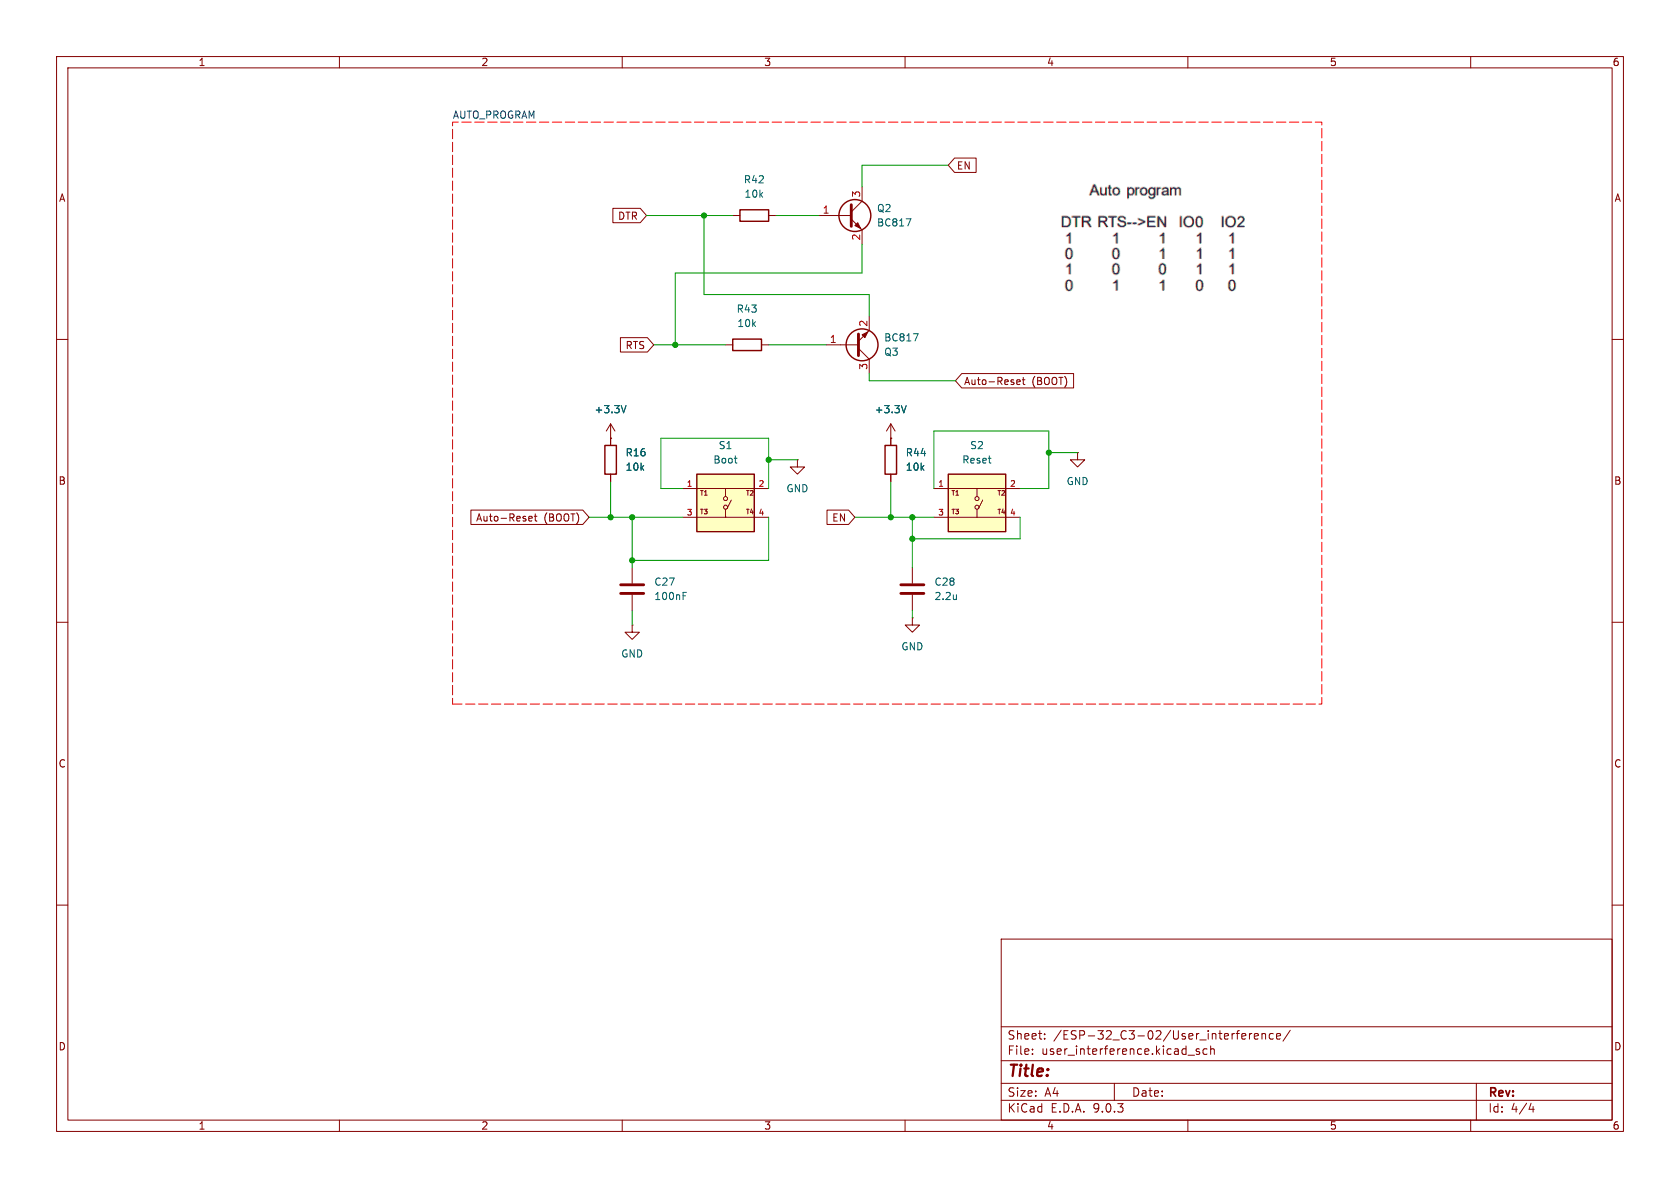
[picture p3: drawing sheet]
(kicad_sch
 (version 20250114)
 (generator "eeschema")
 (generator_version "9.0")
 (paper "A4")
 (lib_symbols
  (symbol "Device:C"
   (pin_numbers (hide yes))
   (pin_names
    (offset 0.254)) (exclude_from_sim no) (in_bom yes) (on_board yes)
   (property "Reference" "C" (at 0.635 2.54 0) (effects (font (size 1.27 1.27)) (justify left)))
   (property "Value" "C" (at 0.635 -2.54 0) (effects (font (size 1.27 1.27)) (justify left)))
   (property "Footprint" "" (at 0.9652 -3.81 0) (effects (font (size 1.27 1.27)) (hide yes)))
   (property "Datasheet" "~" (at 0 0 0) (effects (font (size 1.27 1.27)) (hide yes)))
   (property "Description" "Unpolarized capacitor" (at 0 0 0) (effects (font (size 1.27 1.27)) (hide yes)))
   (symbol "C_0_1"
    (polyline (pts (xy -2.032 0.762) (xy 2.032 0.762)) (stroke (width 0.508) (type default)) (fill (type none)))
    (polyline (pts (xy -2.032 -0.762) (xy 2.032 -0.762)) (stroke (width 0.508) (type default)) (fill (type none))))
   (symbol "C_1_1"
    (pin passive line (at 0 3.81 270) (length 2.794) (name "~" (effects (font (size 1.27 1.27)))) (number "1" (effects (font (size 1.27 1.27)))))
    (pin passive line (at 0 -3.81 90) (length 2.794) (name "~" (effects (font (size 1.27 1.27)))) (number "2" (effects (font (size 1.27 1.27))))))
   (embedded_fonts no))
  (symbol "Device:R"
   (pin_numbers (hide yes))
   (pin_names
    (offset 0)) (exclude_from_sim no) (in_bom yes) (on_board yes)
   (property "Reference" "R" (at 2.032 0 90) (effects (font (size 1.27 1.27))))
   (property "Value" "R" (at 0 0 90) (effects (font (size 1.27 1.27))))
   (property "Footprint" "" (at -1.778 0 90) (effects (font (size 1.27 1.27)) (hide yes)))
   (property "Datasheet" "~" (at 0 0 0) (effects (font (size 1.27 1.27)) (hide yes)))
   (property "Description" "Resistor" (at 0 0 0) (effects (font (size 1.27 1.27)) (hide yes)))
   (symbol "R_0_1"
    (rectangle (start -1.016 -2.54) (end 1.016 2.54) (stroke (width 0.254) (type default)) (fill (type none))))
   (symbol "R_1_1"
    (pin passive line (at 0 3.81 270) (length 1.27) (name "~" (effects (font (size 1.27 1.27)))) (number "1" (effects (font (size 1.27 1.27)))))
    (pin passive line (at 0 -3.81 90) (length 1.27) (name "~" (effects (font (size 1.27 1.27)))) (number "2" (effects (font (size 1.27 1.27))))))
   (embedded_fonts no))
  (symbol "Transistor_BJT:BC817"
   (pin_names
    (offset 0) (hide yes)) (exclude_from_sim no) (in_bom yes) (on_board yes)
   (property "Reference" "Q" (at 5.08 1.905 0) (effects (font (size 1.27 1.27)) (justify left)))
   (property "Value" "BC817" (at 5.08 0 0) (effects (font (size 1.27 1.27)) (justify left)))
   (property "Footprint" "Package_TO_SOT_SMD:SOT-23" (at 5.08 -1.905 0) (effects (font (size 1.27 1.27)
    (italic yes)) (justify left) (hide yes)))
   (property "Datasheet" "https://www.onsemi.com/pub/Collateral/BC818-D.pdf" (at 0 0 0) (effects (font (size 1.27 1.27)) (justify left) (hide yes)))
   (property "Description" "0.8A Ic, 45V Vce, NPN Transistor, SOT-23" (at 0 0 0) (effects (font (size 1.27 1.27)) (hide yes)))
   (symbol "BC817_0_1"
    (polyline (pts (xy -2.54 0) (xy 0.635 0)) (stroke (width 0) (type default)) (fill (type none)))
    (polyline (pts (xy 0.635 1.905) (xy 0.635 -1.905)) (stroke (width 0.508) (type default)) (fill (type none)))
    (circle (center 1.27 0) (radius 2.8194) (stroke (width 0.254) (type default)) (fill (type none))))
   (symbol "BC817_1_1"
    (polyline (pts (xy 0.635 0.635) (xy 2.54 2.54)) (stroke (width 0) (type default)) (fill (type none)))
    (polyline (pts (xy 0.635 -0.635) (xy 2.54 -2.54)) (stroke (width 0) (type default)) (fill (type none)))
    (polyline (pts (xy 1.27 -1.778) (xy 1.778 -1.27) (xy 2.286 -2.286) (xy 1.27 -1.778)) (stroke (width 0) (type default)) (fill (type outline)))
    (pin input line (at -5.08 0 0) (length 2.54) (name "B" (effects (font (size 1.27 1.27)))) (number "1" (effects (font (size 1.27 1.27)))))
    (pin passive line (at 2.54 5.08 270) (length 2.54) (name "C" (effects (font (size 1.27 1.27)))) (number "3" (effects (font (size 1.27 1.27)))))
    (pin passive line (at 2.54 -5.08 90) (length 2.54) (name "E" (effects (font (size 1.27 1.27)))) (number "2" (effects (font (size 1.27 1.27))))))
   (embedded_fonts no))
  (symbol "USLPT2819DT2TR:USLPT2819DT2TR"
   (pin_names
    (offset 1.016)) (exclude_from_sim no) (in_bom yes) (on_board yes)
   (property "Reference" "S" (at -5.08 5.08 0) (effects (font (size 1.27 1.27)) (justify left bottom)))
   (property "Value" "USLPT2819DT2TR" (at -5.08 -7.62 0) (effects (font (size 1.27 1.27)) (justify left bottom)))
   (property "Footprint" "USLPT2819DT2TR:SW_USLPT2819DT2TR" (at 0 0 0) (effects (font (size 1.27 1.27)) (justify bottom) (hide yes)))
   (property "Datasheet" "" (at 0 0 0) (effects (font (size 1.27 1.27)) (hide yes)))
   (property "Description" "" (at 0 0 0) (effects (font (size 1.27 1.27)) (hide yes)))
   (property "MF" "TE Connectivity" (at 0 0 0) (effects (font (size 1.27 1.27)) (justify bottom) (hide yes)))
   (property "Description_1" "Tactile Switch SPST-NO Top Actuated Surface Mount" (at 0 0 0) (effects (font (size 1.27 1.27)) (justify bottom) (hide yes)))
   (property "Package" "None" (at 0 0 0) (effects (font (size 1.27 1.27)) (justify bottom) (hide yes)))
   (property "Price" "None" (at 0 0 0) (effects (font (size 1.27 1.27)) (justify bottom) (hide yes)))
   (property "Check_prices" "https://www.snapeda.com/parts/USLPT2819DT2TR/TE+Connectivity+ALCOSWITCH+Switches/view-part/?ref=eda" (at 0 0 0) (effects (font (size 1.27 1.27)) (justify bottom) (hide yes)))
   (property "STANDARD" "Manufacturer Recommendations" (at 0 0 0) (effects (font (size 1.27 1.27)) (justify bottom) (hide yes)))
   (property "PARTREV" "P" (at 0 0 0) (effects (font (size 1.27 1.27)) (justify bottom) (hide yes)))
   (property "SnapEDA_Link" "https://www.snapeda.com/parts/USLPT2819DT2TR/TE+Connectivity+ALCOSWITCH+Switches/view-part/?ref=snap" (at 0 0 0) (effects (font (size 1.27 1.27)) (justify bottom) (hide yes)))
   (property "MP" "USLPT2819DT2TR" (at 0 0 0) (effects (font (size 1.27 1.27)) (justify bottom) (hide yes)))
   (property "Availability" "In Stock" (at 0 0 0) (effects (font (size 1.27 1.27)) (justify bottom) (hide yes)))
   (property "MANUFACTURER" "TE CONNECTIVITY" (at 0 0 0) (effects (font (size 1.27 1.27)) (justify bottom) (hide yes)))
   (symbol "USLPT2819DT2TR_0_0"
    (polyline (pts (xy -5.08 2.54) (xy 0 2.54)) (stroke (width 0.1524) (type default)) (fill (type none)))
    (polyline (pts (xy -5.08 -2.54) (xy 0 -2.54)) (stroke (width 0.1524) (type default)) (fill (type none)))
    (rectangle (start -5.08 -5.08) (end 5.08 5.08) (stroke (width 0.254) (type default)) (fill (type background)))
    (polyline (pts (xy 0 2.54) (xy 5.08 2.54)) (stroke (width 0.1524) (type default)) (fill (type none)))
    (polyline (pts (xy 0 1.143) (xy 0 2.54)) (stroke (width 0.1524) (type default)) (fill (type none)))
    (circle (center 0 0.762) (radius 0.3592) (stroke (width 0.1524) (type default)) (fill (type none)))
    (circle (center 0 -0.762) (radius 0.3592) (stroke (width 0.1524) (type default)) (fill (type none)))
    (polyline (pts (xy 0 -2.54) (xy 0 -1.143)) (stroke (width 0.1524) (type default)) (fill (type none)))
    (polyline (pts (xy 0 -2.54) (xy 5.08 -2.54)) (stroke (width 0.1524) (type default)) (fill (type none)))
    (polyline (pts (xy 0.254 -1.016) (xy 1.016 0.508)) (stroke (width 0.1524) (type default)) (fill (type none)))
    (text "T1" (at -4.572 1.27 0) (effects (font (size 0.8128 0.8128)) (justify left bottom)))
    (text "T3" (at -4.572 -2.032 0) (effects (font (size 0.8128 0.8128)) (justify left bottom)))
    (text "T2" (at 3.556 1.27 0) (effects (font (size 0.8128 0.8128)) (justify left bottom)))
    (text "T4" (at 3.556 -2.032 0) (effects (font (size 0.8128 0.8128)) (justify left bottom)))
    (pin passive line (at -7.62 2.54 0) (length 2.54) (name "~" (effects (font (size 1.016 1.016)))) (number "1" (effects (font (size 1.016 1.016)))))
    (pin passive line (at -7.62 -2.54 0) (length 2.54) (name "~" (effects (font (size 1.016 1.016)))) (number "3" (effects (font (size 1.016 1.016)))))
    (pin passive line (at 7.62 2.54 180) (length 2.54) (name "~" (effects (font (size 1.016 1.016)))) (number "2" (effects (font (size 1.016 1.016)))))
    (pin passive line (at 7.62 -2.54 180) (length 2.54) (name "~" (effects (font (size 1.016 1.016)))) (number "4" (effects (font (size 1.016 1.016))))))
   (embedded_fonts no))
  (symbol "power:+3.3V"
   (power)
   (pin_numbers (hide yes))
   (pin_names
    (offset 0) (hide yes)) (exclude_from_sim no) (in_bom yes) (on_board yes)
   (property "Reference" "#PWR" (at 0 -3.81 0) (effects (font (size 1.27 1.27)) (hide yes)))
   (property "Value" "+3.3V" (at 0 3.556 0) (effects (font (size 1.27 1.27))))
   (property "Footprint" "" (at 0 0 0) (effects (font (size 1.27 1.27)) (hide yes)))
   (property "Datasheet" "" (at 0 0 0) (effects (font (size 1.27 1.27)) (hide yes)))
   (property "Description" "Power symbol creates a global label with name \"+3.3V\"" (at 0 0 0) (effects (font (size 1.27 1.27)) (hide yes)))
   (symbol "+3.3V_0_1"
    (polyline (pts (xy -0.762 1.27) (xy 0 2.54)) (stroke (width 0) (type default)) (fill (type none)))
    (polyline (pts (xy 0 2.54) (xy 0.762 1.27)) (stroke (width 0) (type default)) (fill (type none)))
    (polyline (pts (xy 0 0) (xy 0 2.54)) (stroke (width 0) (type default)) (fill (type none))))
   (symbol "+3.3V_1_1"
    (pin power_in line (at 0 0 90) (length 0) (name "~" (effects (font (size 1.27 1.27)))) (number "1" (effects (font (size 1.27 1.27))))))
   (embedded_fonts no))
  (symbol "power:GND"
   (power)
   (pin_numbers (hide yes))
   (pin_names
    (offset 0) (hide yes)) (exclude_from_sim no) (in_bom yes) (on_board yes)
   (property "Reference" "#PWR" (at 0 -6.35 0) (effects (font (size 1.27 1.27)) (hide yes)))
   (property "Value" "GND" (at 0 -3.81 0) (effects (font (size 1.27 1.27))))
   (property "Footprint" "" (at 0 0 0) (effects (font (size 1.27 1.27)) (hide yes)))
   (property "Datasheet" "" (at 0 0 0) (effects (font (size 1.27 1.27)) (hide yes)))
   (property "Description" "Power symbol creates a global label with name \"GND\" , ground" (at 0 0 0) (effects (font (size 1.27 1.27)) (hide yes)))
   (symbol "GND_0_1"
    (polyline (pts (xy 0 0) (xy 0 -1.27) (xy 1.27 -1.27) (xy 0 -2.54) (xy -1.27 -1.27) (xy 0 -1.27)) (stroke (width 0) (type default)) (fill (type none))))
   (symbol "GND_1_1"
    (pin power_in line (at 0 0 270) (length 0) (name "~" (effects (font (size 1.27 1.27)))) (number "1" (effects (font (size 1.27 1.27))))))
   (embedded_fonts no)))
 (text "AUTO_PROGRAM"
  (exclude_from_sim no)
  (at 87.376 20.574 0)
  (effects (font (size 1.27 1.27))))
 (junction
  (at 157.48 91.44)
  (diameter 0)
  (color 0 0 0 0))
 (junction
  (at 161.29 95.25)
  (diameter 0)
  (color 0 0 0 0))
 (junction
  (at 119.38 60.96)
  (diameter 0)
  (color 0 0 0 0))
 (junction
  (at 185.42 80.01)
  (diameter 0)
  (color 0 0 0 0))
 (junction
  (at 107.95 91.44)
  (diameter 0)
  (color 0 0 0 0))
 (junction
  (at 111.76 91.44)
  (diameter 0)
  (color 0 0 0 0))
 (junction
  (at 135.89 81.28)
  (diameter 0)
  (color 0 0 0 0))
 (junction
  (at 161.29 91.44)
  (diameter 0)
  (color 0 0 0 0))
 (junction
  (at 111.76 99.06)
  (diameter 0)
  (color 0 0 0 0))
 (junction
  (at 124.46 38.1)
  (diameter 0)
  (color 0 0 0 0))
 (wire
  (pts (xy 104.14 91.44) (xy 107.95 91.44))
  (stroke (width 0) (type default)))
 (wire
  (pts (xy 111.76 107.95) (xy 111.76 110.49))
  (stroke (width 0) (type default)))
 (wire
  (pts (xy 153.67 52.07) (xy 124.46 52.07))
  (stroke (width 0) (type default)))
 (wire
  (pts (xy 116.84 86.36) (xy 116.84 77.47))
  (stroke (width 0) (type default)))
 (wire
  (pts (xy 180.34 86.36) (xy 185.42 86.36))
  (stroke (width 0) (type default)))
 (wire
  (pts (xy 124.46 38.1) (xy 129.54 38.1))
  (stroke (width 0) (type default)))
 (wire
  (pts (xy 161.29 91.44) (xy 161.29 95.25))
  (stroke (width 0) (type default)))
 (wire
  (pts (xy 185.42 80.01) (xy 190.5 80.01))
  (stroke (width 0) (type default)))
 (wire
  (pts (xy 116.84 77.47) (xy 135.89 77.47))
  (stroke (width 0) (type default)))
 (wire
  (pts (xy 115.57 60.96) (xy 119.38 60.96))
  (stroke (width 0) (type default)))
 (wire
  (pts (xy 137.16 38.1) (xy 144.78 38.1))
  (stroke (width 0) (type default)))
 (wire
  (pts (xy 107.95 91.44) (xy 107.95 85.09))
  (stroke (width 0) (type default)))
 (wire
  (pts (xy 180.34 95.25) (xy 161.29 95.25))
  (stroke (width 0) (type default)))
 (wire
  (pts (xy 185.42 76.2) (xy 185.42 80.01))
  (stroke (width 0) (type default)))
 (wire
  (pts (xy 161.29 95.25) (xy 161.29 100.33))
  (stroke (width 0) (type default)))
 (wire
  (pts (xy 165.1 76.2) (xy 185.42 76.2))
  (stroke (width 0) (type default)))
 (wire
  (pts (xy 151.13 91.44) (xy 157.48 91.44))
  (stroke (width 0) (type default)))
 (wire
  (pts (xy 152.4 33.02) (xy 152.4 29.21))
  (stroke (width 0) (type default)))
 (wire
  (pts (xy 152.4 48.26) (xy 119.38 48.26))
  (stroke (width 0) (type default)))
 (wire
  (pts (xy 153.67 66.04) (xy 153.67 67.31))
  (stroke (width 0) (type default)))
 (wire
  (pts (xy 119.38 48.26) (xy 119.38 60.96))
  (stroke (width 0) (type default)))
 (wire
  (pts (xy 165.1 91.44) (xy 161.29 91.44))
  (stroke (width 0) (type default)))
 (wire
  (pts (xy 120.65 86.36) (xy 116.84 86.36))
  (stroke (width 0) (type default)))
 (wire
  (pts (xy 180.34 91.44) (xy 180.34 95.25))
  (stroke (width 0) (type default)))
 (wire
  (pts (xy 161.29 107.95) (xy 161.29 109.22))
  (stroke (width 0) (type default)))
 (wire
  (pts (xy 114.3 38.1) (xy 124.46 38.1))
  (stroke (width 0) (type default)))
 (wire
  (pts (xy 153.67 67.31) (xy 168.91 67.31))
  (stroke (width 0) (type default)))
 (wire
  (pts (xy 107.95 91.44) (xy 111.76 91.44))
  (stroke (width 0) (type default)))
 (wire
  (pts (xy 135.89 81.28) (xy 135.89 86.36))
  (stroke (width 0) (type default)))
 (wire
  (pts (xy 165.1 86.36) (xy 165.1 76.2))
  (stroke (width 0) (type default)))
 (wire
  (pts (xy 185.42 80.01) (xy 185.42 86.36))
  (stroke (width 0) (type default)))
 (wire
  (pts (xy 157.48 91.44) (xy 157.48 85.09))
  (stroke (width 0) (type default)))
 (wire
  (pts (xy 111.76 91.44) (xy 111.76 99.06))
  (stroke (width 0) (type default)))
 (wire
  (pts (xy 153.67 55.88) (xy 153.67 52.07))
  (stroke (width 0) (type default)))
 (wire
  (pts (xy 111.76 99.06) (xy 135.89 99.06))
  (stroke (width 0) (type default)))
 (wire
  (pts (xy 111.76 91.44) (xy 120.65 91.44))
  (stroke (width 0) (type default)))
 (wire
  (pts (xy 152.4 29.21) (xy 167.64 29.21))
  (stroke (width 0) (type default)))
 (wire
  (pts (xy 135.89 81.28) (xy 140.97 81.28))
  (stroke (width 0) (type default)))
 (wire
  (pts (xy 135.89 77.47) (xy 135.89 81.28))
  (stroke (width 0) (type default)))
 (wire
  (pts (xy 161.29 91.44) (xy 157.48 91.44))
  (stroke (width 0) (type default)))
 (wire
  (pts (xy 152.4 48.26) (xy 152.4 43.18))
  (stroke (width 0) (type default)))
 (wire
  (pts (xy 135.89 91.44) (xy 135.89 99.06))
  (stroke (width 0) (type default)))
 (wire
  (pts (xy 124.46 52.07) (xy 124.46 38.1))
  (stroke (width 0) (type default)))
 (wire
  (pts (xy 111.76 99.06) (xy 111.76 100.33))
  (stroke (width 0) (type default)))
 (wire
  (pts (xy 135.89 60.96) (xy 146.05 60.96))
  (stroke (width 0) (type default)))
 (wire
  (pts (xy 119.38 60.96) (xy 128.27 60.96))
  (stroke (width 0) (type default)))
 (image
  (at 203.2 43.18)
  (scale 0.624497)
  (data))
 (global_label "Auto-Reset (BOOT)"
  (shape input)
  (at 104.14 91.44 180)
  (fields_autoplaced yes)
  (effects (font (size 1.27 1.27)) (justify right))
  (property "Intersheetrefs" "${INTERSHEET_REFS}" (at 82.7095 91.44 0) (effects (font (size 1.27 1.27)) (justify right) (hide yes))))
 (global_label "EN"
  (shape input)
  (at 167.64 29.21 0)
  (fields_autoplaced yes)
  (effects (font (size 1.27 1.27)) (justify left))
  (property "Intersheetrefs" "${INTERSHEET_REFS}" (at 173.1047 29.21 0) (effects (font (size 1.27 1.27)) (justify left) (hide yes))))
 (global_label "EN"
  (shape input)
  (at 151.13 91.44 180)
  (fields_autoplaced yes)
  (effects (font (size 1.27 1.27)) (justify right))
  (property "Intersheetrefs" "${INTERSHEET_REFS}" (at 145.6653 91.44 0) (effects (font (size 1.27 1.27)) (justify right) (hide yes))))
 (global_label "Auto-Reset (BOOT)"
  (shape input)
  (at 168.91 67.31 0)
  (fields_autoplaced yes)
  (effects (font (size 1.27 1.27)) (justify left))
  (property "Intersheetrefs" "${INTERSHEET_REFS}" (at 190.3405 67.31 0) (effects (font (size 1.27 1.27)) (justify left) (hide yes))))
 (global_label "DTR"
  (shape input)
  (at 114.3 38.1 180)
  (fields_autoplaced yes)
  (effects (font (size 1.27 1.27)) (justify right))
  (property "Intersheetrefs" "${INTERSHEET_REFS}" (at 107.8072 38.1 0) (effects (font (size 1.27 1.27)) (justify right) (hide yes))))
 (global_label "RTS"
  (shape input)
  (at 115.57 60.96 180)
  (fields_autoplaced yes)
  (effects (font (size 1.27 1.27)) (justify right))
  (property "Intersheetrefs" "${INTERSHEET_REFS}" (at 109.1377 60.96 0) (effects (font (size 1.27 1.27)) (justify right) (hide yes))))
 (rule_area
  (polyline (pts (xy 80.01 124.46) (xy 233.68 124.46) (xy 233.68 21.59) (xy 80.01 21.59)) (stroke (width 0) (type dash)) (fill (type none))))
 (symbol
  (lib_id "Device:C")
  (at 161.29 104.14 0)
  (unit 1)
  (exclude_from_sim no)
  (in_bom yes)
  (on_board yes)
  (dnp no)
  (fields_autoplaced yes)
  (property "Reference" "C28" (at 165.1 102.8699 0) (effects (font (size 1.27 1.27)) (justify left)))
  (property "Value" "2.2u" (at 165.1 105.4099 0) (effects (font (size 1.27 1.27)) (justify left)))
  (property "Footprint" "ESP-32_footprint:T491A" (at 162.2552 107.95 0) (effects (font (size 1.27 1.27)) (hide yes)))
  (property "Datasheet" "~" (at 161.29 104.14 0) (effects (font (size 1.27 1.27)) (hide yes)))
  (property "Description" "Unpolarized capacitor" (at 161.29 104.14 0) (effects (font (size 1.27 1.27)) (hide yes)))
  (property "Field5" "UMK212BB7225KG-T" (at 161.29 104.14 0) (effects (font (size 1.27 1.27)) (hide yes)))
  (property "Field6" "https://www.digikey.com/en/products/detail/taiyo-yuden/UMK212BB7225KG-T/3194965" (at 161.29 104.14 0) (effects (font (size 1.27 1.27)) (hide yes)))
  (pin "2")
  (pin "1"))
 (symbol
  (lib_id "Transistor_BJT:BC817")
  (at 149.86 38.1 0)
  (unit 1)
  (exclude_from_sim no)
  (in_bom yes)
  (on_board yes)
  (dnp no)
  (fields_autoplaced yes)
  (property "Reference" "Q2" (at 154.94 36.8299 0) (effects (font (size 1.27 1.27)) (justify left)))
  (property "Value" "BC817" (at 154.94 39.3699 0) (effects (font (size 1.27 1.27)) (justify left)))
  (property "Footprint" "Package_TO_SOT_SMD:SOT-23" (at 154.94 40.005 0) (effects (font (size 1.27 1.27)
    (italic yes)) (justify left) (hide yes)))
  (property "Datasheet" "https://www.onsemi.com/pub/Collateral/BC818-D.pdf" (at 149.86 38.1 0) (effects (font (size 1.27 1.27)) (justify left) (hide yes)))
  (property "Description" "0.8A Ic, 45V Vce, NPN Transistor, SOT-23" (at 149.86 38.1 0) (effects (font (size 1.27 1.27)) (hide yes)))
  (pin "1")
  (pin "2")
  (pin "3"))
 (symbol
  (lib_id "USLPT2819DT2TR:USLPT2819DT2TR")
  (at 128.27 88.9 0)
  (unit 1)
  (exclude_from_sim no)
  (in_bom yes)
  (on_board yes)
  (dnp no)
  (fields_autoplaced yes)
  (property "Reference" "S1" (at 128.27 78.74 0) (effects (font (size 1.27 1.27))))
  (property "Value" "Boot" (at 128.27 81.28 0) (effects (font (size 1.27 1.27))))
  (property "Footprint" "SW_USLPT2819DT2TR" (at 128.27 88.9 0) (effects (font (size 1.27 1.27)) (justify bottom) (hide yes)))
  (property "Datasheet" "" (at 128.27 88.9 0) (effects (font (size 1.27 1.27)) (hide yes)))
  (property "Description" "" (at 128.27 88.9 0) (effects (font (size 1.27 1.27)) (hide yes)))
  (property "MF" "TE Connectivity" (at 128.27 88.9 0) (effects (font (size 1.27 1.27)) (justify bottom) (hide yes)))
  (property "Description_1" "Tactile Switch SPST-NO Top Actuated Surface Mount" (at 128.27 88.9 0) (effects (font (size 1.27 1.27)) (justify bottom) (hide yes)))
  (property "Package" "None" (at 128.27 88.9 0) (effects (font (size 1.27 1.27)) (justify bottom) (hide yes)))
  (property "Price" "None" (at 128.27 88.9 0) (effects (font (size 1.27 1.27)) (justify bottom) (hide yes)))
  (property "Check_prices" "https://www.snapeda.com/parts/USLPT2819DT2TR/TE+Connectivity+ALCOSWITCH+Switches/view-part/?ref=eda" (at 128.27 88.9 0) (effects (font (size 1.27 1.27)) (justify bottom) (hide yes)))
  (property "STANDARD" "Manufacturer Recommendations" (at 128.27 88.9 0) (effects (font (size 1.27 1.27)) (justify bottom) (hide yes)))
  (property "PARTREV" "P" (at 128.27 88.9 0) (effects (font (size 1.27 1.27)) (justify bottom) (hide yes)))
  (property "SnapEDA_Link" "https://www.snapeda.com/parts/USLPT2819DT2TR/TE+Connectivity+ALCOSWITCH+Switches/view-part/?ref=snap" (at 128.27 88.9 0) (effects (font (size 1.27 1.27)) (justify bottom) (hide yes)))
  (property "MP" "USLPT2819DT2TR" (at 128.27 88.9 0) (effects (font (size 1.27 1.27)) (justify bottom) (hide yes)))
  (property "Availability" "In Stock" (at 128.27 88.9 0) (effects (font (size 1.27 1.27)) (justify bottom) (hide yes)))
  (property "MANUFACTURER" "TE CONNECTIVITY" (at 128.27 88.9 0) (effects (font (size 1.27 1.27)) (justify bottom) (hide yes)))
  (pin "1")
  (pin "2")
  (pin "3")
  (pin "4"))
 (symbol
  (lib_id "power:+3.3V")
  (at 107.95 77.47 0)
  (unit 1)
  (exclude_from_sim no)
  (in_bom yes)
  (on_board yes)
  (dnp no)
  (fields_autoplaced yes)
  (property "Reference" "#PWR022" (at 107.95 81.28 0) (effects (font (size 1.27 1.27)) (hide yes)))
  (property "Value" "+3.3V" (at 107.95 72.39 0) (effects (font (size 1.27 1.27))))
  (property "Footprint" "" (at 107.95 77.47 0) (effects (font (size 1.27 1.27)) (hide yes)))
  (property "Datasheet" "" (at 107.95 77.47 0) (effects (font (size 1.27 1.27)) (hide yes)))
  (property "Description" "Power symbol creates a global label with name \"+3.3V\"" (at 107.95 77.47 0) (effects (font (size 1.27 1.27)) (hide yes)))
  (pin "1"))
 (symbol
  (lib_id "USLPT2819DT2TR:USLPT2819DT2TR")
  (at 172.72 88.9 0)
  (unit 1)
  (exclude_from_sim no)
  (in_bom yes)
  (on_board yes)
  (dnp no)
  (fields_autoplaced yes)
  (property "Reference" "S2" (at 172.72 78.74 0) (effects (font (size 1.27 1.27))))
  (property "Value" "Reset" (at 172.72 81.28 0) (effects (font (size 1.27 1.27))))
  (property "Footprint" "SW_USLPT2819DT2TR" (at 172.72 88.9 0) (effects (font (size 1.27 1.27)) (justify bottom) (hide yes)))
  (property "Datasheet" "" (at 172.72 88.9 0) (effects (font (size 1.27 1.27)) (hide yes)))
  (property "Description" "" (at 172.72 88.9 0) (effects (font (size 1.27 1.27)) (hide yes)))
  (property "MF" "TE Connectivity" (at 172.72 88.9 0) (effects (font (size 1.27 1.27)) (justify bottom) (hide yes)))
  (property "Description_1" "Tactile Switch SPST-NO Top Actuated Surface Mount" (at 172.72 88.9 0) (effects (font (size 1.27 1.27)) (justify bottom) (hide yes)))
  (property "Package" "None" (at 172.72 88.9 0) (effects (font (size 1.27 1.27)) (justify bottom) (hide yes)))
  (property "Price" "None" (at 172.72 88.9 0) (effects (font (size 1.27 1.27)) (justify bottom) (hide yes)))
  (property "Check_prices" "https://www.snapeda.com/parts/USLPT2819DT2TR/TE+Connectivity+ALCOSWITCH+Switches/view-part/?ref=eda" (at 172.72 88.9 0) (effects (font (size 1.27 1.27)) (justify bottom) (hide yes)))
  (property "STANDARD" "Manufacturer Recommendations" (at 172.72 88.9 0) (effects (font (size 1.27 1.27)) (justify bottom) (hide yes)))
  (property "PARTREV" "P" (at 172.72 88.9 0) (effects (font (size 1.27 1.27)) (justify bottom) (hide yes)))
  (property "SnapEDA_Link" "https://www.snapeda.com/parts/USLPT2819DT2TR/TE+Connectivity+ALCOSWITCH+Switches/view-part/?ref=snap" (at 172.72 88.9 0) (effects (font (size 1.27 1.27)) (justify bottom) (hide yes)))
  (property "MP" "USLPT2819DT2TR" (at 172.72 88.9 0) (effects (font (size 1.27 1.27)) (justify bottom) (hide yes)))
  (property "Availability" "In Stock" (at 172.72 88.9 0) (effects (font (size 1.27 1.27)) (justify bottom) (hide yes)))
  (property "MANUFACTURER" "TE CONNECTIVITY" (at 172.72 88.9 0) (effects (font (size 1.27 1.27)) (justify bottom) (hide yes)))
  (pin "2")
  (pin "3")
  (pin "1")
  (pin "4"))
 (symbol
  (lib_id "Device:R")
  (at 107.95 81.28 180)
  (unit 1)
  (exclude_from_sim no)
  (in_bom yes)
  (on_board yes)
  (dnp no)
  (fields_autoplaced yes)
  (property "Reference" "R16" (at 110.49 80.0099 0) (effects (font (size 1.27 1.27)) (justify right)))
  (property "Value" "10k" (at 110.49 82.5499 0) (effects (font (size 1.27 1.27)) (justify right)))
  (property "Footprint" "Resistor_SMD:R_0805_2012Metric" (at 109.728 81.28 90) (effects (font (size 1.27 1.27)) (hide yes)))
  (property "Datasheet" "~" (at 107.95 81.28 0) (effects (font (size 1.27 1.27)) (hide yes)))
  (property "Description" "Resistor" (at 107.95 81.28 0) (effects (font (size 1.27 1.27)) (hide yes)))
  (property "Field5" "CRCW080510K0FKEA" (at 107.95 81.28 0) (effects (font (size 1.27 1.27)) (hide yes)))
  (property "Field6" "https://www.digikey.com/en/products/detail/vishay-dale/CRCW080510K0FKEA/1175751" (at 107.95 81.28 0) (effects (font (size 1.27 1.27)) (hide yes)))
  (pin "1")
  (pin "2"))
 (symbol
  (lib_id "power:GND")
  (at 190.5 80.01 0)
  (unit 1)
  (exclude_from_sim no)
  (in_bom yes)
  (on_board yes)
  (dnp no)
  (fields_autoplaced yes)
  (property "Reference" "#PWR077" (at 190.5 86.36 0) (effects (font (size 1.27 1.27)) (hide yes)))
  (property "Value" "GND" (at 190.5 85.09 0) (effects (font (size 1.27 1.27))))
  (property "Footprint" "" (at 190.5 80.01 0) (effects (font (size 1.27 1.27)) (hide yes)))
  (property "Datasheet" "" (at 190.5 80.01 0) (effects (font (size 1.27 1.27)) (hide yes)))
  (property "Description" "Power symbol creates a global label with name \"GND\" , ground" (at 190.5 80.01 0) (effects (font (size 1.27 1.27)) (hide yes)))
  (pin "1"))
 (symbol
  (lib_id "power:GND")
  (at 111.76 110.49 0)
  (unit 1)
  (exclude_from_sim no)
  (in_bom yes)
  (on_board yes)
  (dnp no)
  (fields_autoplaced yes)
  (property "Reference" "#PWR075" (at 111.76 116.84 0) (effects (font (size 1.27 1.27)) (hide yes)))
  (property "Value" "GND" (at 111.76 115.57 0) (effects (font (size 1.27 1.27))))
  (property "Footprint" "" (at 111.76 110.49 0) (effects (font (size 1.27 1.27)) (hide yes)))
  (property "Datasheet" "" (at 111.76 110.49 0) (effects (font (size 1.27 1.27)) (hide yes)))
  (property "Description" "Power symbol creates a global label with name \"GND\" , ground" (at 111.76 110.49 0) (effects (font (size 1.27 1.27)) (hide yes)))
  (pin "1"))
 (symbol
  (lib_id "Device:R")
  (at 133.35 38.1 90)
  (unit 1)
  (exclude_from_sim no)
  (in_bom yes)
  (on_board yes)
  (dnp no)
  (fields_autoplaced yes)
  (property "Reference" "R42" (at 133.35 31.75 90) (effects (font (size 1.27 1.27))))
  (property "Value" "10k" (at 133.35 34.29 90) (effects (font (size 1.27 1.27))))
  (property "Footprint" "Resistor_SMD:R_0805_2012Metric" (at 133.35 39.878 90) (effects (font (size 1.27 1.27)) (hide yes)))
  (property "Datasheet" "~" (at 133.35 38.1 0) (effects (font (size 1.27 1.27)) (hide yes)))
  (property "Description" "Resistor" (at 133.35 38.1 0) (effects (font (size 1.27 1.27)) (hide yes)))
  (property "Field5" "CRCW080510K0FKEA" (at 133.35 38.1 90) (effects (font (size 1.27 1.27)) (hide yes)))
  (property "Field6" "https://www.digikey.com/en/products/detail/vishay-dale/CRCW080510K0FKEA/1175751" (at 133.35 38.1 90) (effects (font (size 1.27 1.27)) (hide yes)))
  (pin "1")
  (pin "2"))
 (symbol
  (lib_id "power:GND")
  (at 140.97 81.28 0)
  (unit 1)
  (exclude_from_sim no)
  (in_bom yes)
  (on_board yes)
  (dnp no)
  (fields_autoplaced yes)
  (property "Reference" "#PWR076" (at 140.97 87.63 0) (effects (font (size 1.27 1.27)) (hide yes)))
  (property "Value" "GND" (at 140.97 86.36 0) (effects (font (size 1.27 1.27))))
  (property "Footprint" "" (at 140.97 81.28 0) (effects (font (size 1.27 1.27)) (hide yes)))
  (property "Datasheet" "" (at 140.97 81.28 0) (effects (font (size 1.27 1.27)) (hide yes)))
  (property "Description" "Power symbol creates a global label with name \"GND\" , ground" (at 140.97 81.28 0) (effects (font (size 1.27 1.27)) (hide yes)))
  (pin "1"))
 (symbol
  (lib_id "Device:R")
  (at 157.48 81.28 180)
  (unit 1)
  (exclude_from_sim no)
  (in_bom yes)
  (on_board yes)
  (dnp no)
  (fields_autoplaced yes)
  (property "Reference" "R44" (at 160.02 80.0099 0) (effects (font (size 1.27 1.27)) (justify right)))
  (property "Value" "10k" (at 160.02 82.5499 0) (effects (font (size 1.27 1.27)) (justify right)))
  (property "Footprint" "Resistor_SMD:R_0805_2012Metric" (at 159.258 81.28 90) (effects (font (size 1.27 1.27)) (hide yes)))
  (property "Datasheet" "~" (at 157.48 81.28 0) (effects (font (size 1.27 1.27)) (hide yes)))
  (property "Description" "Resistor" (at 157.48 81.28 0) (effects (font (size 1.27 1.27)) (hide yes)))
  (property "Field5" "CRCW080510K0FKEA" (at 157.48 81.28 0) (effects (font (size 1.27 1.27)) (hide yes)))
  (property "Field6" "https://www.digikey.com/en/products/detail/vishay-dale/CRCW080510K0FKEA/1175751" (at 157.48 81.28 0) (effects (font (size 1.27 1.27)) (hide yes)))
  (pin "1")
  (pin "2"))
 (symbol
  (lib_id "power:+3.3V")
  (at 157.48 77.47 0)
  (unit 1)
  (exclude_from_sim no)
  (in_bom yes)
  (on_board yes)
  (dnp no)
  (fields_autoplaced yes)
  (property "Reference" "#PWR085" (at 157.48 81.28 0) (effects (font (size 1.27 1.27)) (hide yes)))
  (property "Value" "+3.3V" (at 157.48 72.39 0) (effects (font (size 1.27 1.27))))
  (property "Footprint" "" (at 157.48 77.47 0) (effects (font (size 1.27 1.27)) (hide yes)))
  (property "Datasheet" "" (at 157.48 77.47 0) (effects (font (size 1.27 1.27)) (hide yes)))
  (property "Description" "Power symbol creates a global label with name \"+3.3V\"" (at 157.48 77.47 0) (effects (font (size 1.27 1.27)) (hide yes)))
  (pin "1"))
 (symbol
  (lib_id "Device:C")
  (at 111.76 104.14 0)
  (unit 1)
  (exclude_from_sim no)
  (in_bom yes)
  (on_board yes)
  (dnp no)
  (fields_autoplaced yes)
  (property "Reference" "C27" (at 115.57 102.8699 0) (effects (font (size 1.27 1.27)) (justify left)))
  (property "Value" "100nF" (at 115.57 105.4099 0) (effects (font (size 1.27 1.27)) (justify left)))
  (property "Footprint" "Capacitor_SMD:C_0805_2012Metric" (at 112.7252 107.95 0) (effects (font (size 1.27 1.27)) (hide yes)))
  (property "Datasheet" "~" (at 111.76 104.14 0) (effects (font (size 1.27 1.27)) (hide yes)))
  (property "Description" "Unpolarized capacitor" (at 111.76 104.14 0) (effects (font (size 1.27 1.27)) (hide yes)))
  (property "Field5" "C0805C104K5RACTU" (at 111.76 104.14 0) (effects (font (size 1.27 1.27)) (hide yes)))
  (property "Field6" "https://www.digikey.com/en/products/detail/kemet/C0805C104K5RACTU/411169" (at 111.76 104.14 0) (effects (font (size 1.27 1.27)) (hide yes)))
  (pin "2")
  (pin "1"))
 (symbol
  (lib_id "Transistor_BJT:BC817")
  (at 151.13 60.96 0)
  (mirror x)
  (unit 1)
  (exclude_from_sim no)
  (in_bom yes)
  (on_board yes)
  (dnp no)
  (property "Reference" "Q3" (at 156.21 62.2301 0) (effects (font (size 1.27 1.27)) (justify left)))
  (property "Value" "BC817" (at 156.21 59.6901 0) (effects (font (size 1.27 1.27)) (justify left)))
  (property "Footprint" "Package_TO_SOT_SMD:SOT-23" (at 156.21 59.055 0) (effects (font (size 1.27 1.27)
    (italic yes)) (justify left) (hide yes)))
  (property "Datasheet" "https://www.onsemi.com/pub/Collateral/BC818-D.pdf" (at 151.13 60.96 0) (effects (font (size 1.27 1.27)) (justify left) (hide yes)))
  (property "Description" "0.8A Ic, 45V Vce, NPN Transistor, SOT-23" (at 151.13 60.96 0) (effects (font (size 1.27 1.27)) (hide yes)))
  (pin "2")
  (pin "1")
  (pin "3"))
 (symbol
  (lib_id "Device:R")
  (at 132.08 60.96 90)
  (unit 1)
  (exclude_from_sim no)
  (in_bom yes)
  (on_board yes)
  (dnp no)
  (fields_autoplaced yes)
  (property "Reference" "R43" (at 132.08 54.61 90) (effects (font (size 1.27 1.27))))
  (property "Value" "10k" (at 132.08 57.15 90) (effects (font (size 1.27 1.27))))
  (property "Footprint" "Resistor_SMD:R_0805_2012Metric" (at 132.08 62.738 90) (effects (font (size 1.27 1.27)) (hide yes)))
  (property "Datasheet" "~" (at 132.08 60.96 0) (effects (font (size 1.27 1.27)) (hide yes)))
  (property "Description" "Resistor" (at 132.08 60.96 0) (effects (font (size 1.27 1.27)) (hide yes)))
  (property "Field5" "CRCW080510K0FKEA" (at 132.08 60.96 90) (effects (font (size 1.27 1.27)) (hide yes)))
  (property "Field6" "https://www.digikey.com/en/products/detail/vishay-dale/CRCW080510K0FKEA/1175751" (at 132.08 60.96 90) (effects (font (size 1.27 1.27)) (hide yes)))
  (pin "1")
  (pin "2"))
 (symbol
  (lib_id "power:GND")
  (at 161.29 109.22 0)
  (unit 1)
  (exclude_from_sim no)
  (in_bom yes)
  (on_board yes)
  (dnp no)
  (fields_autoplaced yes)
  (property "Reference" "#PWR078" (at 161.29 115.57 0) (effects (font (size 1.27 1.27)) (hide yes)))
  (property "Value" "GND" (at 161.29 114.3 0) (effects (font (size 1.27 1.27))))
  (property "Footprint" "" (at 161.29 109.22 0) (effects (font (size 1.27 1.27)) (hide yes)))
  (property "Datasheet" "" (at 161.29 109.22 0) (effects (font (size 1.27 1.27)) (hide yes)))
  (property "Description" "Power symbol creates a global label with name \"GND\" , ground" (at 161.29 109.22 0) (effects (font (size 1.27 1.27)) (hide yes)))
  (pin "1")))
